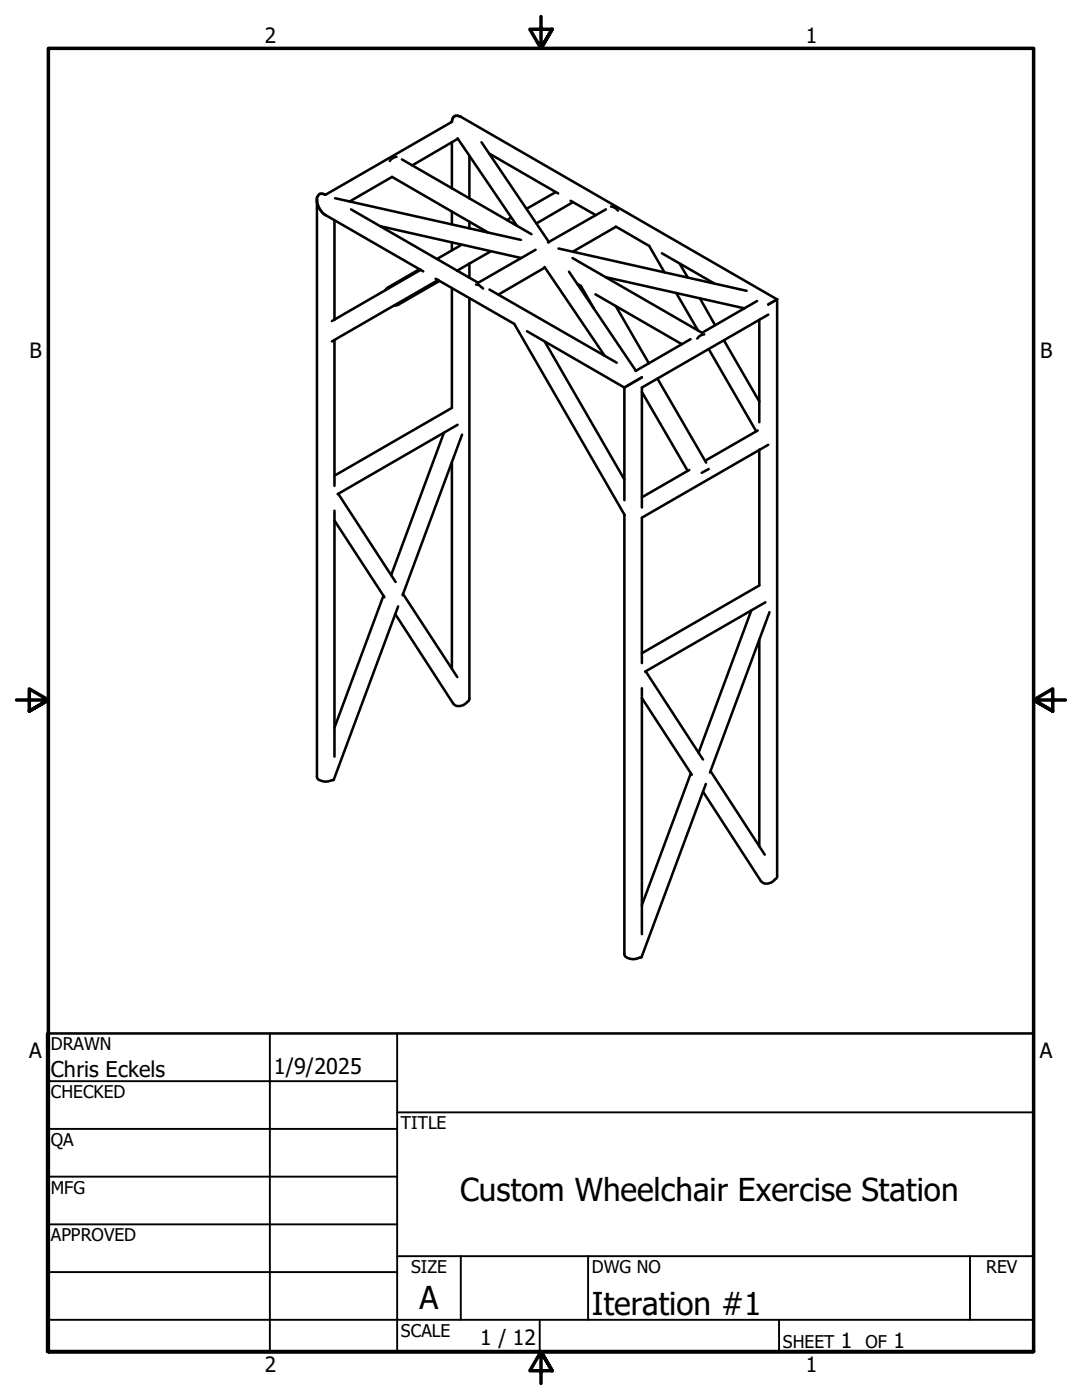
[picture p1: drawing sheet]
<svg xmlns="http://www.w3.org/2000/svg" width="216mm" height="279mm" viewBox="0 0 216 279" stroke-linecap="round" stroke-linejoin="round" font-family="sans-serif">
<!-- layer: Visible (ANSI) -->
<g fill="none" stroke="#000" stroke-width=".51">
<path d="M63.2 39.9v115.1a1.57 1.57 0 0 0 2 1l1.4-.4 12.8-34.6M66.9 39.6l37 8.3M79.1 31.3a1.82 1.82 0 0 0-1.3 .8M80.2 31.8l25.8 14.9M90.2 28.4v9.2M91.3 27.6l11.8 17.4M91.4 27.7l-9.2 5.3M93.7 31.1v8.5M96.1 28.4l13.4 19.9M97.7 30.7l13.7 7.9M110.9 38.4l-5.8 3.3M66.7 43.9v19.9"/>
<path d="M69.8 40.2l8.4-4.9 19.2 11.1M70 41.8l25.4 14.7M75.9 45.1l28.1 6.4M83.7 53.7l-6.2 3.6-.6 .6M83.9 53.8l-17.7 10.3M84.5 54.2l-19.5-11.3a3.7 3.7 0 0 1-1.7-3.6 1.01 1.01 0 0 1 1.7-.4l25.2-14.6a1.11 1.11 0 0 1 .5-1.1 1.11 1.11 0 0 1 1.2 .1l63.2 36.5M86.9 55.6l15.7 9 22.1 38.2M87.4 55.9l-21.2 12.2M87.7 56.1l-8.3 4.7-.7 .2M90.2 42.2v2.6M90.2 48.4v1.6M90.2 57.5v23.9l-23.5 13.5"/>
<path d="M92.1 48.8l-4.9 2.9M93.7 59.5v79.9a2.22 2.22 0 0 1-3 1.3l-11.8-18.1M93.7 44.3v1.3M93.7 52.6v2.8M95 56.8a1.79 1.79 0 0 1 1.4 .8M96.9 46.1l-.3 .1M97.7 57.8l25.4 14.6M97.9 50.2l-6.7 3.8M102 43.4l-.8 .5M106.9 49.8l-11.5 6.7M108.6 53.3l12 17.7M108.7 53.4l-9.3 5.4"/>
<path d="M111.4 49.6l37.6 8.4M113.5 54.2l13.4 19.8M113.9 40.1l5 2.8M114.2 51.5l25.9 14.9 11-6.3M114.4 40.3l-7.3 4.3M115.2 56.6l.7 .5M115.9 57l2.6 4.5M118.8 58.7l17.3 10M120.8 55.3l27.7 6.2M120.9 41.8l-11.6 6.6M121.9 41.2l.9 .3 .5 .5M122.9 45.2l6.6 3.9 3.1 5.3"/>
<path d="M122.9 45.3l-8.6 4.9M132.1 50.5l10.3 6M134.9 58.5l4.4 7.4M135.6 52.6l1.6 2.8M139.6 59.5l3.1 5.4M155.1 59.8v115.1a2.22 2.22 0 0 1-3 1.2l-11.8-18.1M155.1 59.8l-1.8 1M66.7 67.9v29.1M105.2 66.1l19.4 11.2M108.7 68.2l15.9 27.5M122.9 61.1l6.6 11.4M124.6 77.3v22.5"/>
<path d="M128.1 75.3l-3.5 2M128.1 78.2l9.1 15.8M131.2 75.6l9.7 16.7M137.8 67.7l-11 6.3M140.5 66.7a1.79 1.79 0 0 0-1.4 .9M141.4 69.7l9.5 16.3M144.5 67.9l7 12.2M151.5 63.8v20.5M153.3 62.8l-25.2 14.5v24M67.5 98.6l11.4 17.5M88.6 86.4l-10.6 28.4M90.2 92.2v41.3"/>
<path d="M91.3 84.8l-23.9 13.8M92.2 86.7l-11.9 32.1M137.5 93.8l-9.4 5.5M141.4 93.6l-1.4 .8M151.2 85.9l-10.5 6M151.5 89.7v27.1l-23.4 13.6M153.3 88.8l-25.2 14.5v29M66.7 101.9v49.1M66.7 103.9l10 15.3M76.5 118.9l-9.8 26.3M80.4 118.5l10.8 16.6M124.6 102.7v87.7a1.88 1.88 0 0 0 2.4 .9l1-.3 12.8-34.5"/>
<path d="M128.1 137.4v49M128.1 139.3l9.9 15.3M128.8 134l11.5 17.6M149.9 121.8l-10.5 28.4M151.5 127.6v41.3M152.7 120.2l-24 13.8M153.5 122.2l-11.8 32M137.9 154.3l-9.8 26.4M141.8 153.9l10.8 16.7"/>
</g>
<!-- layer: Border (ANSI) -->
<path d="M107.9 3.3v6.4l-2.2-3.9h4.5l-2.3 3.9 2.3-3.9M3.3 139.7h6.4l-3.9-2.2v4.4l3.9-2.2-3.9 2.2M212.6 139.7h-6.4l3.9-2.2v4.4l-3.9-2.2 3.9 2.2M9.7 269.7v-260h196.5v260h-196.5h196.5M110.2 273.6l-2.3-3.9 2.3 3.9h-4.5l2.2-3.9v6.4" fill="none" stroke="#000" stroke-width=".7"/>
<!-- layer: Title (ANSI) -->
<g fill="none" stroke="#000" stroke-width=".38">
<path d="M9.4 215.8h69.8M53.8 206.2v63.5M79.2 206.2v63.5M9.4 225.3h69.8M9.4 234.8h69.8M79.2 222h127M9.4 244.3h69.8M9.4 253.9h69.8M79.2 250.7h127M91.9 250.7v12.7M117.3 250.7v12.7M193.5 250.7v12.7"/>
<path d="M9.4 263.4h196.8M107.7 263.4v6.3M155.4 263.4v6.3"/>
</g>
<path d="M9.4 206.2h196.8v63.5h-196.8z" fill="none" stroke="#000" stroke-width=".51"/>
<g font-size="6.3">
<text x="91.8" y="239.8">Custom Wheelchair Exercise Station</text>
<text x="83.7" y="261.2">A</text>
<text x="118.1" y="262.5">Iteration #1</text>
</g>
<g font-size="4.3">
<text x="10.2" y="214.9">Chris Eckels</text>
<text x="54.6" y="214.3">1/9/2025</text>
</g>
<g font-size="4.2">
<text x="52.8" y="8.6">2</text>
<text x="160.8" y="8.6">1</text>
<text x="5.9" y="71.4">B</text>
<text x="207.6" y="71.4">B</text>
<text x="5.8" y="211.1">A</text>
<text x="207.5" y="211.1">A</text>
<text x="95.8" y="268.4">1 / 12</text>
<text x="167.8" y="268.9">1</text>
<text x="178.3" y="268.9">1</text>
<text x="52.8" y="273.8">2</text>
<text x="160.8" y="273.8">1</text>
</g>
<g font-size="3.5">
<text x="10.2" y="209.5">DRAWN</text>
<text x="10.2" y="219.1">CHECKED</text>
<text x="80" y="225.3">TITLE</text>
<text x="10.2" y="228.7">QA</text>
<text x="10.2" y="238.2">MFG</text>
<text x="10.2" y="247.7">APPROVED</text>
<text x="82" y="254.1">SIZE</text>
<text x="118.1" y="254.1">DWG NO</text>
<text x="196.8" y="254">REV</text>
<text x="80" y="266.8">SCALE</text>
<text x="156.2" y="268.9">SHEET</text>
<text x="172.7" y="268.9">OF</text>
</g>
</svg>
